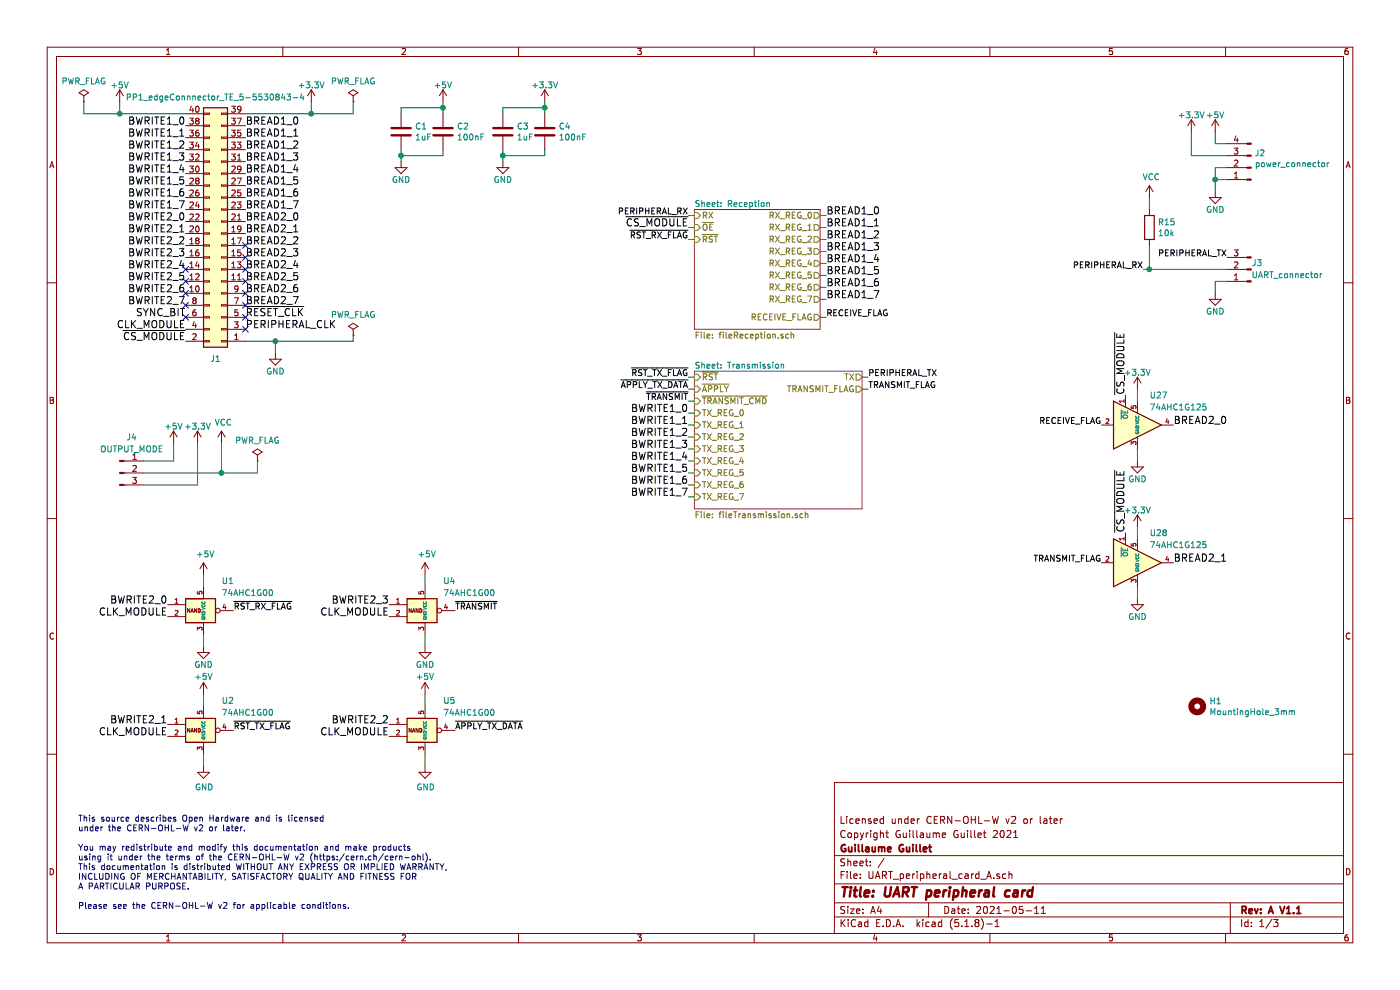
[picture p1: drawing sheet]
EESchema Schematic File Version 4
EELAYER 30 0
EELAYER END
$Descr A4 11693 8268
encoding utf-8
Sheet 1 3
Title "UART peripheral card"
Date "2021-05-11"
Rev "A V1.1"
Comp "Guillaume Guillet"
Comment1 "Copyright Guillaume Guillet 2021"
Comment2 "Licensed under CERN-OHL-W v2 or later"
Comment3 ""
Comment4 ""
$EndDescr
$Comp
L power:+3V3 #PWR03
U 1 1
P 2600 850
AR Path="/5B41F922" Ref="#PWR03"  Part="1" 
AR Path="/5A97A24B/5B41F922" Ref="#PWR?"  Part="1" 
F 0 "#PWR03" H 2600 700 50  0001 C CNN
F 1 "+3.3V" H 2600 990 50  0000 C CNN
F 2 "" H 2600 850 50  0001 C CNN
F 3 "" H 2600 850 50  0001 C CNN
	1    2600 850 
	1    0    0    -1  
$EndComp
$Comp
L power:+5V #PWR01
U 1 1
P 1000 850
AR Path="/5B41F940" Ref="#PWR01"  Part="1" 
AR Path="/5A97A24B/5B41F940" Ref="#PWR?"  Part="1" 
F 0 "#PWR01" H 1000 700 50  0001 C CNN
F 1 "+5V" H 1000 990 50  0000 C CNN
F 2 "" H 1000 850 50  0001 C CNN
F 3 "" H 1000 850 50  0001 C CNN
	1    1000 850 
	1    0    0    -1  
$EndComp
$Comp
L power:GND #PWR02
U 1 1
P 2300 2950
AR Path="/5B41F9A4" Ref="#PWR02"  Part="1" 
AR Path="/5A97A24B/5B41F9A4" Ref="#PWR?"  Part="1" 
F 0 "#PWR02" H 2300 2700 50  0001 C CNN
F 1 "GND" H 2300 2800 50  0000 C CNN
F 2 "" H 2300 2950 50  0001 C CNN
F 3 "" H 2300 2950 50  0001 C CNN
	1    2300 2950
	1    0    0    -1  
$EndComp
Text Label 1550 1050 2    60   ~ 0
BWRITE1_0
Text Label 1550 1150 2    60   ~ 0
BWRITE1_1
Text Label 1550 1250 2    60   ~ 0
BWRITE1_2
Text Label 1550 1350 2    60   ~ 0
BWRITE1_3
Text Label 1550 1450 2    60   ~ 0
BWRITE1_4
Text Label 1550 1550 2    60   ~ 0
BWRITE1_5
Text Label 1550 1650 2    60   ~ 0
BWRITE1_6
Text Label 1550 1750 2    60   ~ 0
BWRITE1_7
Text Label 1550 1850 2    60   ~ 0
BWRITE2_0
Text Label 1550 1950 2    60   ~ 0
BWRITE2_1
Text Label 1550 2050 2    60   ~ 0
BWRITE2_2
Text Label 1550 2150 2    60   ~ 0
BWRITE2_3
Text Label 1550 2250 2    60   ~ 0
BWRITE2_4
Text Label 1550 2350 2    60   ~ 0
BWRITE2_5
Text Label 1550 2450 2    60   ~ 0
BWRITE2_6
Text Label 1550 2550 2    60   ~ 0
BWRITE2_7
Text Label 2050 1850 0    60   ~ 0
BREAD2_0
Text Label 2050 1950 0    60   ~ 0
BREAD2_1
Text Label 2050 2050 0    60   ~ 0
BREAD2_2
Text Label 2050 2150 0    60   ~ 0
BREAD2_3
Text Label 2050 2250 0    60   ~ 0
BREAD2_4
Text Label 2050 2350 0    60   ~ 0
BREAD2_5
Text Label 2050 2450 0    60   ~ 0
BREAD2_6
Text Label 2050 2550 0    60   ~ 0
BREAD2_7
Text Label 2050 1050 0    60   ~ 0
BREAD1_0
Text Label 2050 1150 0    60   ~ 0
BREAD1_1
Text Label 2050 1250 0    60   ~ 0
BREAD1_2
Text Label 2050 1350 0    60   ~ 0
BREAD1_3
Text Label 2050 1450 0    60   ~ 0
BREAD1_4
Text Label 2050 1550 0    60   ~ 0
BREAD1_5
Text Label 2050 1650 0    60   ~ 0
BREAD1_6
Text Label 2050 1750 0    60   ~ 0
BREAD1_7
Text Label 1550 2650 2    60   ~ 0
SYNC_BIT
Text Label 2050 2750 0    60   ~ 0
PERIPHERAL_CLK
Text Label 1550 2750 2    60   ~ 0
CLK_MODULE
Wire Wire Line
	2050 2850 2300 2850
Wire Wire Line
	2300 2850 2300 2950
Text Label 2050 2650 0    60   ~ 0
~RESET_CLK
Text Label 1550 2850 2    60   ~ 0
~CS_MODULE
$Comp
L Connector_Generic:Conn_02x20_Odd_Even J1
U 1 1
P 1850 1950
F 0 "J1" H 1900 3000 50  0000 C CNN
F 1 "PP1_edgeConnnector_TE_5-5530843-4" H 1900 816 50  0000 C CNN
F 2 "TE_5-5530843-4_edge:TE_5-5530843-4_edge" H 1850 1950 50  0001 C CNN
F 3 "~" H 1850 1950 50  0001 C CNN
	1    1850 1950
	-1   0    0    1   
$EndComp
Wire Wire Line
	2600 950  2600 850 
Wire Wire Line
	2050 950  2600 950 
Wire Wire Line
	1000 950  1000 850 
Wire Wire Line
	1000 950  1550 950 
$Comp
L Mechanical:MountingHole H1
U 1 1
P 10000 5900
F 0 "H1" H 10100 5946 50  0000 L CNN
F 1 "MountingHole_3mm" H 10100 5855 50  0000 L CNN
F 2 "MountingHole:MountingHole_3mm" H 10000 5900 50  0001 C CNN
F 3 "~" H 10000 5900 50  0001 C CNN
	1    10000 5900
	1    0    0    -1  
$EndComp
Text Notes 650  7600 0    50   ~ 0
This source describes Open Hardware and is licensed\nunder the CERN-OHL-W v2 or later. \n\nYou may redistribute and modify this documentation and make products\nusing it under the terms of the CERN-OHL-W v2 (https:/cern.ch/cern-ohl).\nThis documentation is distributed WITHOUT ANY EXPRESS OR IMPLIED WARRANTY,\nINCLUDING OF MERCHANTABILITY, SATISFACTORY QUALITY AND FITNESS FOR\nA PARTICULAR PURPOSE.\n\nPlease see the CERN-OHL-W v2 for applicable conditions. 
$Comp
L power:+3V3 #PWR018
U 1 1
P 9950 1100
AR Path="/5FD3F619" Ref="#PWR018"  Part="1" 
AR Path="/5A97A24B/5FD3F619" Ref="#PWR?"  Part="1" 
F 0 "#PWR018" H 9950 950 50  0001 C CNN
F 1 "+3.3V" H 9950 1240 50  0000 C CNN
F 2 "" H 9950 1100 50  0001 C CNN
F 3 "" H 9950 1100 50  0001 C CNN
	1    9950 1100
	1    0    0    -1  
$EndComp
$Comp
L power:+5V #PWR019
U 1 1
P 10150 1100
AR Path="/5FD3FA5A" Ref="#PWR019"  Part="1" 
AR Path="/5A97A24B/5FD3FA5A" Ref="#PWR?"  Part="1" 
F 0 "#PWR019" H 10150 950 50  0001 C CNN
F 1 "+5V" H 10150 1240 50  0000 C CNN
F 2 "" H 10150 1100 50  0001 C CNN
F 3 "" H 10150 1100 50  0001 C CNN
	1    10150 1100
	1    0    0    -1  
$EndComp
$Comp
L power:GND #PWR020
U 1 1
P 10150 1600
AR Path="/5FD403F5" Ref="#PWR020"  Part="1" 
AR Path="/5A97A24B/5FD403F5" Ref="#PWR?"  Part="1" 
F 0 "#PWR020" H 10150 1350 50  0001 C CNN
F 1 "GND" H 10150 1450 50  0000 C CNN
F 2 "" H 10150 1600 50  0001 C CNN
F 3 "" H 10150 1600 50  0001 C CNN
	1    10150 1600
	1    0    0    -1  
$EndComp
Wire Wire Line
	10150 1100 10150 1200
Wire Wire Line
	10150 1200 10250 1200
Wire Wire Line
	9950 1300 10250 1300
Wire Wire Line
	10150 1600 10150 1500
Wire Wire Line
	10150 1500 10250 1500
Wire Wire Line
	10150 1500 10150 1400
Wire Wire Line
	10150 1400 10250 1400
Connection ~ 10150 1500
Text Label 10250 2150 2    50   ~ 0
PERIPHERAL_TX
Text Label 9550 2250 2    50   ~ 0
PERIPHERAL_RX
$Sheet
S 5800 1750 1050 1000
U 5FD66C52
F0 "Reception" 50
F1 "fileReception.sch" 50
F2 "RX" I L 5800 1800 50 
F3 "RECEIVE_FLAG" O R 6850 2650 50 
F4 "~RST" I L 5800 2000 50 
F5 "RX_REG_0" O R 6850 1800 50 
F6 "RX_REG_1" O R 6850 1900 50 
F7 "RX_REG_2" O R 6850 2000 50 
F8 "RX_REG_3" O R 6850 2100 50 
F9 "RX_REG_4" O R 6850 2200 50 
F10 "RX_REG_5" O R 6850 2300 50 
F11 "RX_REG_6" O R 6850 2400 50 
F12 "RX_REG_7" O R 6850 2500 50 
F13 "~OE" I L 5800 1900 50 
$EndSheet
Text Label 5750 1800 2    50   ~ 0
PERIPHERAL_RX
Text Label 5750 1900 2    60   ~ 0
~CS_MODULE
Text Label 6900 1800 0    60   ~ 0
BREAD1_0
Text Label 6900 1900 0    60   ~ 0
BREAD1_1
Text Label 6900 2000 0    60   ~ 0
BREAD1_2
Text Label 6900 2100 0    60   ~ 0
BREAD1_3
Text Label 6900 2200 0    60   ~ 0
BREAD1_4
Text Label 6900 2300 0    60   ~ 0
BREAD1_5
Text Label 6900 2400 0    60   ~ 0
BREAD1_6
Text Label 6900 2500 0    60   ~ 0
BREAD1_7
Wire Wire Line
	6850 1800 6900 1800
Wire Wire Line
	6850 1900 6900 1900
Wire Wire Line
	6850 2000 6900 2000
Wire Wire Line
	6850 2100 6900 2100
Wire Wire Line
	6850 2200 6900 2200
Wire Wire Line
	6850 2300 6900 2300
Wire Wire Line
	6850 2400 6900 2400
Wire Wire Line
	6850 2500 6900 2500
Wire Wire Line
	6850 2650 6900 2650
Wire Wire Line
	5750 1800 5800 1800
Wire Wire Line
	5750 1900 5800 1900
Wire Wire Line
	5750 2000 5800 2000
$Sheet
S 5800 3100 1400 1150
U 5FE44E7A
F0 "Transmission" 50
F1 "fileTransmission.sch" 50
F2 "TX" O R 7200 3150 50 
F3 "TRANSMIT_FLAG" O R 7200 3250 50 
F4 "~RST" I L 5800 3150 50 
F5 "TX_REG_0" I L 5800 3450 50 
F6 "TX_REG_1" I L 5800 3550 50 
F7 "TX_REG_2" I L 5800 3650 50 
F8 "TX_REG_3" I L 5800 3750 50 
F9 "TX_REG_4" I L 5800 3850 50 
F10 "TX_REG_5" I L 5800 3950 50 
F11 "TX_REG_6" I L 5800 4050 50 
F12 "TX_REG_7" I L 5800 4150 50 
F13 "~APPLY" I L 5800 3250 50 
F14 "~TRANSMIT_CMD" I L 5800 3350 50 
$EndSheet
Text Label 7250 3150 0    50   ~ 0
PERIPHERAL_TX
Text Label 1400 5050 2    60   ~ 0
BWRITE2_0
Text Label 1950 5100 0    50   ~ 0
~RST_RX_FLAG
Text Label 5750 3150 2    50   ~ 0
~RST_TX_FLAG
Text Label 1400 6050 2    60   ~ 0
BWRITE2_1
Text Label 3800 6100 0    50   ~ 0
~APPLY_TX_DATA
Text Label 3800 5100 0    50   ~ 0
~TRANSMIT
Text Label 5750 3350 2    50   ~ 0
~TRANSMIT
Text Label 5750 2000 2    50   ~ 0
~RST_RX_FLAG
Text Label 5750 3250 2    50   ~ 0
~APPLY_TX_DATA
Text Label 1950 6100 0    50   ~ 0
~RST_TX_FLAG
Text Label 3250 6050 2    60   ~ 0
BWRITE2_2
Text Label 3250 5050 2    60   ~ 0
BWRITE2_3
$Comp
L power:GND #PWR?
U 1 1
P 1700 5400
AR Path="/5FD66C52/5FFC879E" Ref="#PWR?"  Part="1" 
AR Path="/5FFC879E" Ref="#PWR05"  Part="1" 
F 0 "#PWR05" H 1700 5150 50  0001 C CNN
F 1 "GND" H 1700 5250 50  0000 C CNN
F 2 "" H 1700 5400 50  0001 C CNN
F 3 "" H 1700 5400 50  0001 C CNN
	1    1700 5400
	1    0    0    -1  
$EndComp
Wire Wire Line
	1700 5400 1700 5300
$Comp
L power:+5V #PWR?
U 1 1
P 1700 4800
AR Path="/5FD66C52/5FFC87A5" Ref="#PWR?"  Part="1" 
AR Path="/5FFC87A5" Ref="#PWR04"  Part="1" 
F 0 "#PWR04" H 1700 4650 50  0001 C CNN
F 1 "+5V" H 1715 4973 50  0000 C CNN
F 2 "" H 1700 4800 50  0001 C CNN
F 3 "" H 1700 4800 50  0001 C CNN
	1    1700 4800
	1    0    0    -1  
$EndComp
Wire Wire Line
	1700 4900 1700 4800
$Comp
L power:GND #PWR?
U 1 1
P 1700 6400
AR Path="/5FD66C52/5FFCA685" Ref="#PWR?"  Part="1" 
AR Path="/5FFCA685" Ref="#PWR07"  Part="1" 
F 0 "#PWR07" H 1700 6150 50  0001 C CNN
F 1 "GND" H 1705 6227 50  0000 C CNN
F 2 "" H 1700 6400 50  0001 C CNN
F 3 "" H 1700 6400 50  0001 C CNN
	1    1700 6400
	1    0    0    -1  
$EndComp
Wire Wire Line
	1700 6400 1700 6300
$Comp
L power:+5V #PWR?
U 1 1
P 1700 5800
AR Path="/5FD66C52/5FFCA68C" Ref="#PWR?"  Part="1" 
AR Path="/5FFCA68C" Ref="#PWR06"  Part="1" 
F 0 "#PWR06" H 1700 5650 50  0001 C CNN
F 1 "+5V" H 1700 5950 50  0000 C CNN
F 2 "" H 1700 5800 50  0001 C CNN
F 3 "" H 1700 5800 50  0001 C CNN
	1    1700 5800
	1    0    0    -1  
$EndComp
Wire Wire Line
	1700 5900 1700 5800
$Comp
L power:GND #PWR?
U 1 1
P 3550 6400
AR Path="/5FD66C52/5FFCB049" Ref="#PWR?"  Part="1" 
AR Path="/5FFCB049" Ref="#PWR014"  Part="1" 
F 0 "#PWR014" H 3550 6150 50  0001 C CNN
F 1 "GND" H 3555 6227 50  0000 C CNN
F 2 "" H 3550 6400 50  0001 C CNN
F 3 "" H 3550 6400 50  0001 C CNN
	1    3550 6400
	1    0    0    -1  
$EndComp
Wire Wire Line
	3550 6400 3550 6300
$Comp
L power:+5V #PWR?
U 1 1
P 3550 5800
AR Path="/5FD66C52/5FFCB050" Ref="#PWR?"  Part="1" 
AR Path="/5FFCB050" Ref="#PWR013"  Part="1" 
F 0 "#PWR013" H 3550 5650 50  0001 C CNN
F 1 "+5V" H 3550 5950 50  0000 C CNN
F 2 "" H 3550 5800 50  0001 C CNN
F 3 "" H 3550 5800 50  0001 C CNN
	1    3550 5800
	1    0    0    -1  
$EndComp
Wire Wire Line
	3550 5900 3550 5800
$Comp
L power:GND #PWR?
U 1 1
P 3550 5400
AR Path="/5FD66C52/5FFCB704" Ref="#PWR?"  Part="1" 
AR Path="/5FFCB704" Ref="#PWR012"  Part="1" 
F 0 "#PWR012" H 3550 5150 50  0001 C CNN
F 1 "GND" H 3550 5250 50  0000 C CNN
F 2 "" H 3550 5400 50  0001 C CNN
F 3 "" H 3550 5400 50  0001 C CNN
	1    3550 5400
	1    0    0    -1  
$EndComp
Wire Wire Line
	3550 5400 3550 5300
$Comp
L power:+5V #PWR?
U 1 1
P 3550 4800
AR Path="/5FD66C52/5FFCB70B" Ref="#PWR?"  Part="1" 
AR Path="/5FFCB70B" Ref="#PWR011"  Part="1" 
F 0 "#PWR011" H 3550 4650 50  0001 C CNN
F 1 "+5V" H 3565 4973 50  0000 C CNN
F 2 "" H 3550 4800 50  0001 C CNN
F 3 "" H 3550 4800 50  0001 C CNN
	1    3550 4800
	1    0    0    -1  
$EndComp
Wire Wire Line
	3550 4900 3550 4800
Text Label 5750 3450 2    60   ~ 0
BWRITE1_0
Text Label 5750 3550 2    60   ~ 0
BWRITE1_1
Text Label 5750 3650 2    60   ~ 0
BWRITE1_2
Text Label 5750 3750 2    60   ~ 0
BWRITE1_3
Text Label 5750 3850 2    60   ~ 0
BWRITE1_4
Text Label 5750 3950 2    60   ~ 0
BWRITE1_5
Text Label 5750 4050 2    60   ~ 0
BWRITE1_6
Text Label 5750 4150 2    60   ~ 0
BWRITE1_7
Wire Wire Line
	5750 3150 5800 3150
Wire Wire Line
	5750 3250 5800 3250
Wire Wire Line
	5750 3350 5800 3350
Wire Wire Line
	5750 3450 5800 3450
Wire Wire Line
	5750 3550 5800 3550
Wire Wire Line
	5750 3650 5800 3650
Wire Wire Line
	5750 3750 5800 3750
Wire Wire Line
	5750 3850 5800 3850
Wire Wire Line
	5750 3950 5800 3950
Wire Wire Line
	5750 4050 5800 4050
Wire Wire Line
	5750 4150 5800 4150
Wire Wire Line
	7250 3150 7200 3150
$Comp
L Device:C C4
U 1 1
P 4550 1100
F 0 "C4" H 4665 1146 50  0000 L CNN
F 1 "100nF" H 4665 1055 50  0000 L CNN
F 2 "Capacitor_SMD:C_0805_2012Metric" H 4588 950 50  0001 C CNN
F 3 "~" H 4550 1100 50  0001 C CNN
	1    4550 1100
	1    0    0    -1  
$EndComp
$Comp
L Device:C C2
U 1 1
P 3700 1100
F 0 "C2" H 3815 1146 50  0000 L CNN
F 1 "100nF" H 3815 1055 50  0000 L CNN
F 2 "Capacitor_SMD:C_0805_2012Metric" H 3738 950 50  0001 C CNN
F 3 "~" H 3700 1100 50  0001 C CNN
	1    3700 1100
	1    0    0    -1  
$EndComp
$Comp
L Device:C C1
U 1 1
P 3350 1100
F 0 "C1" H 3465 1146 50  0000 L CNN
F 1 "1uF" H 3465 1055 50  0000 L CNN
F 2 "Capacitor_SMD:C_0805_2012Metric" H 3388 950 50  0001 C CNN
F 3 "~" H 3350 1100 50  0001 C CNN
	1    3350 1100
	1    0    0    -1  
$EndComp
$Comp
L Device:C C3
U 1 1
P 4200 1100
F 0 "C3" H 4315 1146 50  0000 L CNN
F 1 "1uF" H 4315 1055 50  0000 L CNN
F 2 "Capacitor_SMD:C_0805_2012Metric" H 4238 950 50  0001 C CNN
F 3 "~" H 4200 1100 50  0001 C CNN
	1    4200 1100
	1    0    0    -1  
$EndComp
$Comp
L power:+3V3 #PWR017
U 1 1
P 4550 850
AR Path="/5FE18067" Ref="#PWR017"  Part="1" 
AR Path="/5A97A24B/5FE18067" Ref="#PWR?"  Part="1" 
F 0 "#PWR017" H 4550 700 50  0001 C CNN
F 1 "+3.3V" H 4550 990 50  0000 C CNN
F 2 "" H 4550 850 50  0001 C CNN
F 3 "" H 4550 850 50  0001 C CNN
	1    4550 850 
	1    0    0    -1  
$EndComp
$Comp
L power:+5V #PWR015
U 1 1
P 3700 850
AR Path="/5FE1859B" Ref="#PWR015"  Part="1" 
AR Path="/5A97A24B/5FE1859B" Ref="#PWR?"  Part="1" 
F 0 "#PWR015" H 3700 700 50  0001 C CNN
F 1 "+5V" H 3700 990 50  0000 C CNN
F 2 "" H 3700 850 50  0001 C CNN
F 3 "" H 3700 850 50  0001 C CNN
	1    3700 850 
	1    0    0    -1  
$EndComp
$Comp
L power:GND #PWR010
U 1 1
P 3350 1350
AR Path="/5FE18C61" Ref="#PWR010"  Part="1" 
AR Path="/5A97A24B/5FE18C61" Ref="#PWR?"  Part="1" 
F 0 "#PWR010" H 3350 1100 50  0001 C CNN
F 1 "GND" H 3350 1200 50  0000 C CNN
F 2 "" H 3350 1350 50  0001 C CNN
F 3 "" H 3350 1350 50  0001 C CNN
	1    3350 1350
	1    0    0    -1  
$EndComp
$Comp
L power:GND #PWR016
U 1 1
P 4200 1350
AR Path="/5FE197D1" Ref="#PWR016"  Part="1" 
AR Path="/5A97A24B/5FE197D1" Ref="#PWR?"  Part="1" 
F 0 "#PWR016" H 4200 1100 50  0001 C CNN
F 1 "GND" H 4200 1200 50  0000 C CNN
F 2 "" H 4200 1350 50  0001 C CNN
F 3 "" H 4200 1350 50  0001 C CNN
	1    4200 1350
	1    0    0    -1  
$EndComp
Wire Wire Line
	4550 950  4550 900 
Wire Wire Line
	4550 900  4200 900 
Wire Wire Line
	4200 900  4200 950 
Connection ~ 4550 900 
Wire Wire Line
	4550 900  4550 850 
Wire Wire Line
	3700 950  3700 900 
Wire Wire Line
	3700 900  3350 900 
Wire Wire Line
	3350 900  3350 950 
Connection ~ 3700 900 
Wire Wire Line
	3700 900  3700 850 
Wire Wire Line
	3350 1250 3350 1300
Wire Wire Line
	3350 1300 3700 1300
Wire Wire Line
	3700 1300 3700 1250
Connection ~ 3350 1300
Wire Wire Line
	3350 1300 3350 1350
Wire Wire Line
	4200 1350 4200 1300
Wire Wire Line
	4200 1300 4550 1300
Wire Wire Line
	4550 1300 4550 1250
Connection ~ 4200 1300
Wire Wire Line
	4200 1300 4200 1250
$Comp
L Connector:Conn_01x04_Male J2
U 1 1
P 10450 1400
F 0 "J2" H 10422 1282 50  0000 R CNN
F 1 "power_connector" H 10422 1373 50  0000 R CNN
F 2 "Connector_PinHeader_2.54mm:PinHeader_1x04_P2.54mm_Horizontal" H 10450 1400 50  0001 C CNN
F 3 "~" H 10450 1400 50  0001 C CNN
	1    10450 1400
	-1   0    0    1   
$EndComp
Wire Wire Line
	9950 1300 9950 1100
$Comp
L power:PWR_FLAG #FLG02
U 1 1
P 2950 850
F 0 "#FLG02" H 2950 925 50  0001 C CNN
F 1 "PWR_FLAG" H 2950 1023 50  0000 C CNN
F 2 "" H 2950 850 50  0001 C CNN
F 3 "~" H 2950 850 50  0001 C CNN
	1    2950 850 
	1    0    0    -1  
$EndComp
$Comp
L power:PWR_FLAG #FLG01
U 1 1
P 700 850
F 0 "#FLG01" H 700 925 50  0001 C CNN
F 1 "PWR_FLAG" H 700 1023 50  0000 C CNN
F 2 "" H 700 850 50  0001 C CNN
F 3 "~" H 700 850 50  0001 C CNN
	1    700  850 
	1    0    0    -1  
$EndComp
Wire Wire Line
	2600 950  2950 950 
Wire Wire Line
	2950 950  2950 850 
Connection ~ 2600 950 
Wire Wire Line
	1000 950  700  950 
Wire Wire Line
	700  950  700  850 
Connection ~ 1000 950 
$Comp
L power:PWR_FLAG #FLG03
U 1 1
P 2950 2800
F 0 "#FLG03" H 2950 2875 50  0001 C CNN
F 1 "PWR_FLAG" H 2950 2973 50  0000 C CNN
F 2 "" H 2950 2800 50  0001 C CNN
F 3 "~" H 2950 2800 50  0001 C CNN
	1    2950 2800
	1    0    0    -1  
$EndComp
Wire Wire Line
	2300 2850 2950 2850
Wire Wire Line
	2950 2850 2950 2800
Connection ~ 2300 2850
$Comp
L power:+5V #PWR0101
U 1 1
P 1450 3700
AR Path="/5FF4B68B" Ref="#PWR0101"  Part="1" 
AR Path="/5A97A24B/5FF4B68B" Ref="#PWR?"  Part="1" 
F 0 "#PWR0101" H 1450 3550 50  0001 C CNN
F 1 "+5V" H 1450 3840 50  0000 C CNN
F 2 "" H 1450 3700 50  0001 C CNN
F 3 "" H 1450 3700 50  0001 C CNN
	1    1450 3700
	1    0    0    -1  
$EndComp
$Comp
L power:+3V3 #PWR0102
U 1 1
P 1650 3700
AR Path="/5FF4C06D" Ref="#PWR0102"  Part="1" 
AR Path="/5A97A24B/5FF4C06D" Ref="#PWR?"  Part="1" 
F 0 "#PWR0102" H 1650 3550 50  0001 C CNN
F 1 "+3.3V" H 1650 3840 50  0000 C CNN
F 2 "" H 1650 3700 50  0001 C CNN
F 3 "" H 1650 3700 50  0001 C CNN
	1    1650 3700
	1    0    0    -1  
$EndComp
$Comp
L power:VCC #PWR0103
U 1 1
P 1850 3700
F 0 "#PWR0103" H 1850 3550 50  0001 C CNN
F 1 "VCC" H 1865 3873 50  0000 C CNN
F 2 "" H 1850 3700 50  0001 C CNN
F 3 "" H 1850 3700 50  0001 C CNN
	1    1850 3700
	1    0    0    -1  
$EndComp
$Comp
L power:PWR_FLAG #FLG0101
U 1 1
P 2150 3850
F 0 "#FLG0101" H 2150 3925 50  0001 C CNN
F 1 "PWR_FLAG" H 2150 4023 50  0000 C CNN
F 2 "" H 2150 3850 50  0001 C CNN
F 3 "~" H 2150 3850 50  0001 C CNN
	1    2150 3850
	1    0    0    -1  
$EndComp
Wire Wire Line
	1850 3950 2150 3950
Wire Wire Line
	2150 3950 2150 3850
NoConn ~ 2050 2050
NoConn ~ 2050 2150
NoConn ~ 2050 2250
NoConn ~ 2050 2350
NoConn ~ 2050 2450
NoConn ~ 2050 2550
NoConn ~ 2050 2650
NoConn ~ 2050 2750
NoConn ~ 1550 2650
NoConn ~ 1550 2550
NoConn ~ 1550 2450
NoConn ~ 1550 2350
NoConn ~ 1550 2250
Text Label 7250 3250 0    50   ~ 0
TRANSMIT_FLAG
Wire Wire Line
	7250 3250 7200 3250
Text Label 6900 2650 0    50   ~ 0
RECEIVE_FLAG
Text Label 9200 3550 2    50   ~ 0
RECEIVE_FLAG
$Comp
L Custom:74AHC1G125 U27
U 1 1
P 9500 3550
F 0 "U27" H 9600 3800 50  0000 L CNN
F 1 "74AHC1G125" H 9600 3700 50  0000 L CNN
F 2 "Package_TO_SOT_SMD:SOT-23-5" H 9000 4250 50  0001 C CNN
F 3 "https://www.ti.com/lit/ds/symlink/sn74ahc1g126.pdf" H 9000 4250 50  0001 C CNN
	1    9500 3550
	1    0    0    -1  
$EndComp
$Comp
L Custom:74AHC1G125 U28
U 1 1
P 9500 4700
F 0 "U28" H 9600 4950 50  0000 L CNN
F 1 "74AHC1G125" H 9600 4850 50  0000 L CNN
F 2 "Package_TO_SOT_SMD:SOT-23-5" H 9000 5400 50  0001 C CNN
F 3 "https://www.ti.com/lit/ds/symlink/sn74ahc1g126.pdf" H 9000 5400 50  0001 C CNN
	1    9500 4700
	1    0    0    -1  
$EndComp
Text Label 9200 4700 2    50   ~ 0
TRANSMIT_FLAG
Text Label 9800 3550 0    60   ~ 0
BREAD2_0
Text Label 9800 4700 0    60   ~ 0
BREAD2_1
Text Label 9400 3300 1    60   ~ 0
~CS_MODULE
Text Label 9400 4450 1    60   ~ 0
~CS_MODULE
$Comp
L power:+3V3 #PWR0104
U 1 1
P 9500 3250
AR Path="/5FFBDFEA" Ref="#PWR0104"  Part="1" 
AR Path="/5A97A24B/5FFBDFEA" Ref="#PWR?"  Part="1" 
F 0 "#PWR0104" H 9500 3100 50  0001 C CNN
F 1 "+3.3V" H 9500 3390 50  0000 C CNN
F 2 "" H 9500 3250 50  0001 C CNN
F 3 "" H 9500 3250 50  0001 C CNN
	1    9500 3250
	1    0    0    -1  
$EndComp
$Comp
L power:+3V3 #PWR0105
U 1 1
P 9500 4400
AR Path="/5FFBEEB5" Ref="#PWR0105"  Part="1" 
AR Path="/5A97A24B/5FFBEEB5" Ref="#PWR?"  Part="1" 
F 0 "#PWR0105" H 9500 4250 50  0001 C CNN
F 1 "+3.3V" H 9500 4540 50  0000 C CNN
F 2 "" H 9500 4400 50  0001 C CNN
F 3 "" H 9500 4400 50  0001 C CNN
	1    9500 4400
	1    0    0    -1  
$EndComp
$Comp
L power:GND #PWR0106
U 1 1
P 9500 5000
AR Path="/5FFBFBC1" Ref="#PWR0106"  Part="1" 
AR Path="/5A97A24B/5FFBFBC1" Ref="#PWR?"  Part="1" 
F 0 "#PWR0106" H 9500 4750 50  0001 C CNN
F 1 "GND" H 9500 4850 50  0000 C CNN
F 2 "" H 9500 5000 50  0001 C CNN
F 3 "" H 9500 5000 50  0001 C CNN
	1    9500 5000
	1    0    0    -1  
$EndComp
$Comp
L power:GND #PWR0107
U 1 1
P 9500 3850
AR Path="/5FFC00A8" Ref="#PWR0107"  Part="1" 
AR Path="/5A97A24B/5FFC00A8" Ref="#PWR?"  Part="1" 
F 0 "#PWR0107" H 9500 3600 50  0001 C CNN
F 1 "GND" H 9500 3700 50  0000 C CNN
F 2 "" H 9500 3850 50  0001 C CNN
F 3 "" H 9500 3850 50  0001 C CNN
	1    9500 3850
	1    0    0    -1  
$EndComp
Wire Wire Line
	9500 3850 9500 3750
Wire Wire Line
	9500 3250 9500 3350
Wire Wire Line
	9500 5000 9500 4900
Wire Wire Line
	9500 4500 9500 4400
$Comp
L Connector:Conn_01x03_Male J4
U 1 1
P 1000 3950
F 0 "J4" H 1100 4250 50  0000 C CNN
F 1 "OUTPUT_MODE" H 1100 4150 50  0000 C CNN
F 2 "Connector_PinHeader_2.54mm:PinHeader_1x03_P2.54mm_Vertical" H 1000 3950 50  0001 C CNN
F 3 "~" H 1000 3950 50  0001 C CNN
	1    1000 3950
	1    0    0    -1  
$EndComp
Wire Wire Line
	1450 3700 1450 3850
Wire Wire Line
	1450 3850 1200 3850
Wire Wire Line
	1200 4050 1650 4050
Wire Wire Line
	1650 4050 1650 3700
Wire Wire Line
	1200 3950 1850 3950
Wire Wire Line
	1850 3950 1850 3700
Connection ~ 1850 3950
$Comp
L Connector:Conn_01x03_Male J3
U 1 1
P 10450 2250
F 0 "J3" H 10400 2200 50  0000 C CNN
F 1 "UART_connector" H 10150 2300 50  0000 C CNN
F 2 "Connector_PinHeader_2.54mm:PinHeader_1x03_P2.54mm_Horizontal" H 10450 2250 50  0001 C CNN
F 3 "~" H 10450 2250 50  0001 C CNN
	1    10450 2250
	-1   0    0    1   
$EndComp
$Comp
L power:GND #PWR041
U 1 1
P 10150 2450
AR Path="/603AE3F7" Ref="#PWR041"  Part="1" 
AR Path="/5A97A24B/603AE3F7" Ref="#PWR?"  Part="1" 
F 0 "#PWR041" H 10150 2200 50  0001 C CNN
F 1 "GND" H 10150 2300 50  0000 C CNN
F 2 "" H 10150 2450 50  0001 C CNN
F 3 "" H 10150 2450 50  0001 C CNN
	1    10150 2450
	1    0    0    -1  
$EndComp
Wire Wire Line
	10150 2450 10150 2350
Wire Wire Line
	10150 2350 10250 2350
$Comp
L Custom:74AHC1G00 U1
U 1 1
P 1700 5100
F 0 "U1" H 1850 5350 50  0000 L CNN
F 1 "74AHC1G00" H 1850 5250 50  0000 L CNN
F 2 "Package_TO_SOT_SMD:SOT-23-5" H 1700 5100 50  0001 C CNN
F 3 "https://assets.nexperia.com/documents/data-sheet/74AHC_AHCT1G00.pdf" H 1700 5100 50  0001 C CNN
	1    1700 5100
	1    0    0    -1  
$EndComp
$Comp
L Custom:74AHC1G00 U4
U 1 1
P 3550 5100
F 0 "U4" H 3700 5350 50  0000 L CNN
F 1 "74AHC1G00" H 3700 5250 50  0000 L CNN
F 2 "Package_TO_SOT_SMD:SOT-23-5" H 3550 5100 50  0001 C CNN
F 3 "https://assets.nexperia.com/documents/data-sheet/74AHC_AHCT1G00.pdf" H 3550 5100 50  0001 C CNN
	1    3550 5100
	1    0    0    -1  
$EndComp
$Comp
L Custom:74AHC1G00 U5
U 1 1
P 3550 6100
F 0 "U5" H 3700 6350 50  0000 L CNN
F 1 "74AHC1G00" H 3700 6250 50  0000 L CNN
F 2 "Package_TO_SOT_SMD:SOT-23-5" H 3550 6100 50  0001 C CNN
F 3 "https://assets.nexperia.com/documents/data-sheet/74AHC_AHCT1G00.pdf" H 3550 6100 50  0001 C CNN
	1    3550 6100
	1    0    0    -1  
$EndComp
$Comp
L Custom:74AHC1G00 U2
U 1 1
P 1700 6100
F 0 "U2" H 1850 6350 50  0000 L CNN
F 1 "74AHC1G00" H 1850 6250 50  0000 L CNN
F 2 "Package_TO_SOT_SMD:SOT-23-5" H 1700 6100 50  0001 C CNN
F 3 "https://assets.nexperia.com/documents/data-sheet/74AHC_AHCT1G00.pdf" H 1700 6100 50  0001 C CNN
	1    1700 6100
	1    0    0    -1  
$EndComp
Text Label 3250 5150 2    60   ~ 0
CLK_MODULE
Text Label 3250 6150 2    60   ~ 0
CLK_MODULE
Text Label 1400 6150 2    60   ~ 0
CLK_MODULE
Text Label 1400 5150 2    60   ~ 0
CLK_MODULE
$Comp
L Device:R R?
U 1 1
P 9600 1900
AR Path="/5FD66C52/609C4D0A" Ref="R?"  Part="1" 
AR Path="/609C4D0A" Ref="R15"  Part="1" 
F 0 "R15" H 9670 1946 50  0000 L CNN
F 1 "10k" H 9670 1855 50  0000 L CNN
F 2 "Resistor_SMD:R_0805_2012Metric" V 9530 1900 50  0001 C CNN
F 3 "~" H 9600 1900 50  0001 C CNN
	1    9600 1900
	1    0    0    -1  
$EndComp
Wire Wire Line
	9600 2050 9600 2250
Wire Wire Line
	9600 2250 9550 2250
Wire Wire Line
	9600 2250 10250 2250
Connection ~ 9600 2250
$Comp
L power:VCC #PWR0109
U 1 1
P 9600 1650
F 0 "#PWR0109" H 9600 1500 50  0001 C CNN
F 1 "VCC" H 9615 1823 50  0000 C CNN
F 2 "" H 9600 1650 50  0001 C CNN
F 3 "" H 9600 1650 50  0001 C CNN
	1    9600 1650
	1    0    0    -1  
$EndComp
Wire Wire Line
	9600 1750 9600 1650
$EndSCHEMATC
